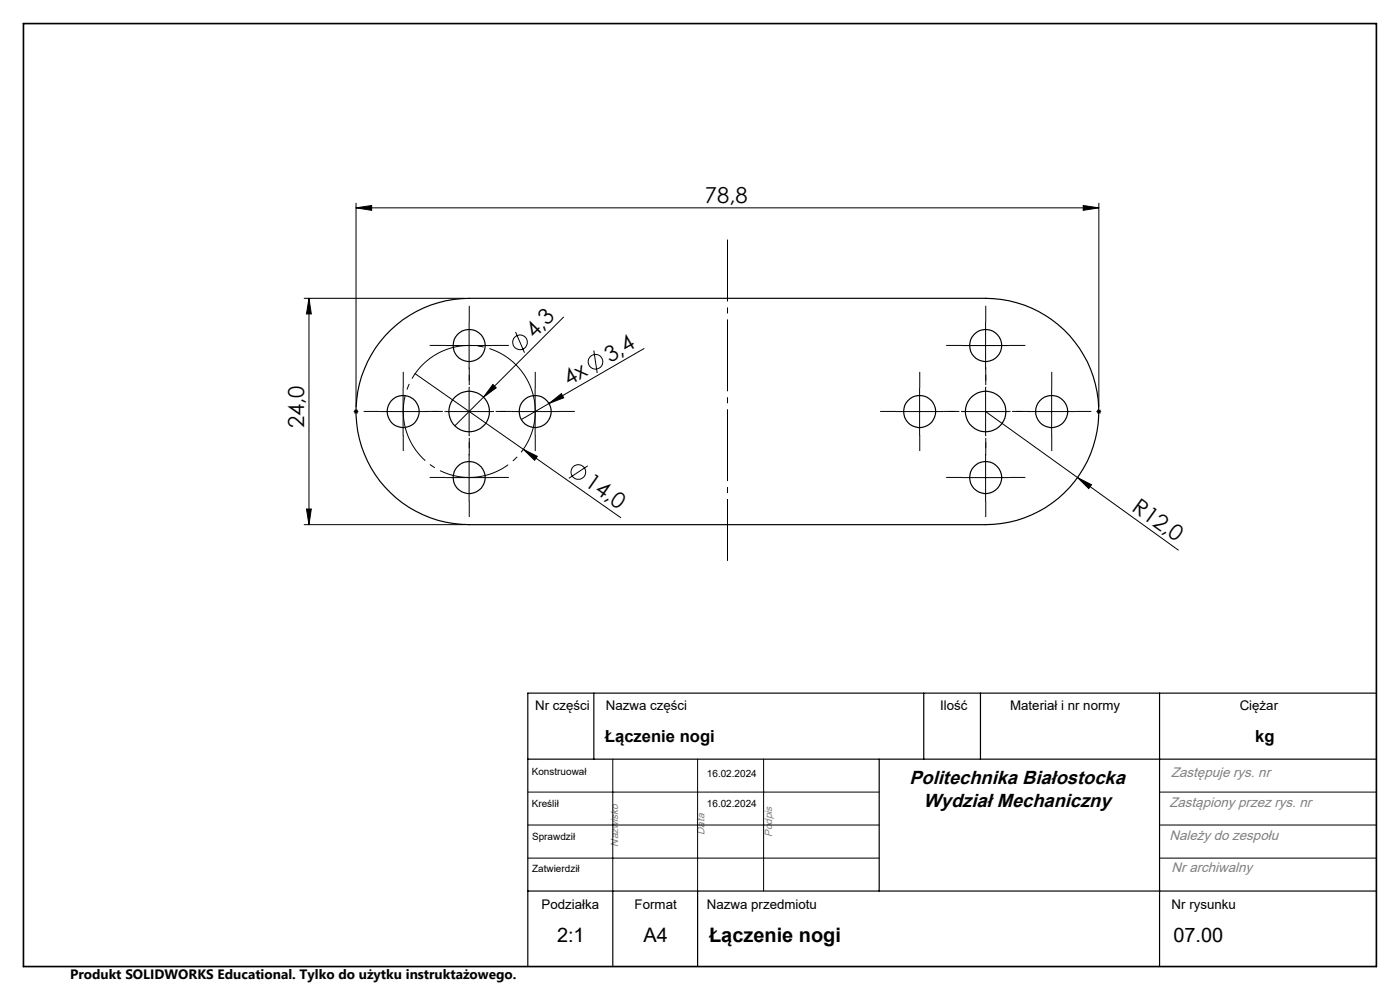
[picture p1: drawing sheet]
<svg xmlns="http://www.w3.org/2000/svg" width="297mm" height="210mm" viewBox="0 0 297 210" stroke-linecap="round" stroke-linejoin="round" font-family="sans-serif">
<g fill="none" stroke="#000" stroke-width=".25">
<path d="M82.9 70a24.1 24.1 0 0 1 16.6-6.7h109.6a24 24 0 0 1 24 24 24 24 0 0 1-24 24h-109.6a24 24 0 0 1-22.2-15 24 24 0 0 1 5.6-26.3zM126 147v14M196 147v14M208 147v14M246 147v58M292 147h-180v58M112 161h180M186.5 161v28M112 189h180M130 189v16M148 189v16"/>
<circle cx="99.5" cy="73.3" r="3.4"/>
<circle cx="209.1" cy="73.3" r="3.4"/>
<circle cx="85.5" cy="87.3" r="3.4"/>
<circle cx="99.5" cy="87.3" r="4.3"/>
<circle cx="113.5" cy="87.3" r="3.4"/>
<circle cx="195.1" cy="87.3" r="3.4"/>
<circle cx="209.1" cy="87.3" r="4.3"/>
<circle cx="223.1" cy="87.3" r="3.4"/>
<circle cx="99.5" cy="101.3" r="3.4"/>
<circle cx="209.1" cy="101.3" r="3.4"/>
</g>
<g fill="none" stroke="#000" stroke-width=".21">
<path d="M75.5 44.1l3.3-.5v1zM75.5 43.1v43.2M75.5 44.1h157.6M229.8 43.6l3.3 .5-3.3 .5zM233.1 43.1v43.2M64.5 63.3h34M65.5 63.3v48M65.5 63.3l.5 3.3h-1zM88.1 79.3l22.9 16M94.5 73.3h10M99.5 68.3v10M109.4 70.4l1.9 4.4"/>
<path d="M119.6 67.3l-23.1 23M126 74.4l.7 4.7M136.6 73.9l-26 15.1M204.1 73.3h10M209.1 68.3v10M75 87.3h1M75.2 87l.7 .7M75.5 86.8v1M75.9 87l-.7 .7M80.5 87.3h10M85.5 82.3v10M94.5 87.3h10"/>
<path d="M99.5 82.3v10M99.5 96.3v10M104.6 81.6l.7 .7-2.7 1.9zM108.5 87.3h10M111 95.3l3 1.5-.6 .8zM111 95.3l20.7 14.5M113.5 82.3v10M116.5 85.6l2.6-2.1 .5 .9zM124.7 98.8l-4 2.7M190.1 87.3h10M195.1 82.3v10M204.1 87.3h10"/>
<path d="M209.1 87.3l40.9 29.4M209.1 82.3v10M209.1 96.3v10M218.1 87.3h10M223.1 82.3v10M232.6 87.3h1M232.8 87l.7 .7M233.1 86.8v1M233.5 87l-.7 .7M64.5 111.3h34M65 108h1l-.5 3.3zM94.5 101.3h10"/>
<path d="M204.1 101.3h10M228.6 101.3l3 1.5-.6 .8zM112 168h74.5M112 175h74.5M130 161v28M148 161v28M162 161v28M246 168h46M246 175h46M112 182h74.5M246 182h46"/>
<circle cx="110.3" cy="72.6" r="1.56"/>
<circle cx="126.3" cy="76.7" r="1.55"/>
<circle cx="122.7" cy="100.1" r="1.55"/>
</g>
<path d="M112.9 83.2a14 14 0 0 0-23.3-5.7 14 14 0 0 0 6.1 23.2 14 14 0 0 0 17.5-16.5l-.3-1" fill="none" stroke="#000" stroke-width=".21" stroke-dasharray="15.2 1.3 1.3 1.3" stroke-dashoffset="1.7" stroke-linecap="butt"/>
<path d="M94.5 87.3h-4.3M99.5 82.3v-4.3M99.5 92.3v4.3M104.5 87.3h4.3M204.1 87.3h-4.3M209.1 82.3v-4.3M209.1 92.3v4.3M214.1 87.3h4.3" fill="none" stroke="#000" stroke-width=".21" stroke-dasharray="15.2 1.3 1.3 1.3" stroke-dashoffset="15" stroke-linecap="butt"/>
<g fill="none" stroke="#000" stroke-width=".21" stroke-dasharray="15.2 1.3 1.3 1.3" stroke-linecap="butt">
<path d="M94.5 73.3h-3.4M99.5 68.3v-3.4M99.5 78.3v3.4M104.5 73.3h3.4M204.1 73.3h-3.4M209.1 68.3v-3.4M209.1 78.3v3.4M214.1 73.3h3.4M80.5 87.3h-3.4M85.5 82.3v-3.4M85.5 92.3v3.4M90.5 87.3h3.4"/>
<path d="M99.5 96.3v-3.4M108.6 87.3h-3.4M113.6 82.3v-3.4M113.6 92.3v3.4M118.6 87.3h3.4M190.1 87.3h-3.4M195.1 82.3v-3.4M195.1 92.3v3.4M200.1 87.3h3.4M209.1 96.3v-3.4M218.1 87.3h-3.4M223.1 82.3v-3.4"/>
<path d="M223.1 92.3v3.4M228.1 87.3h3.4M94.5 101.3h-3.4M99.5 106.3v3.4M104.5 101.3h3.4M204.1 101.3h-3.4M209.1 106.3v3.4M214.1 101.3h3.4"/>
</g>
<path d="M154.3 119v-68.2" fill="none" stroke="#000" stroke-width=".21" stroke-dasharray="15.2 1.3 1.3 1.3" stroke-dashoffset="2.1" stroke-linecap="butt"/>
<path d="M5 5h287v200h-287z" fill="none" stroke="#000" stroke-width=".35"/>
<g fill="#000">
<path d="M104.6 81.6l.7 .7-2.7 1.9zM111 95.3l3 1.5-.6 .8zM116.5 85.6l2.6-2.1 .5 .9zM228.6 101.3l3 1.5-.6 .8z"/>
<path d="M75.5 44.1l3.3-.5v1zM229.8 43.6l3.3 .5-3.3 .5z"/>
<path d="M65.5 63.3l.5 3.3h-1zM65 108h1l-.5 3.3z"/>
</g>
<g font-size="4.7">
<text x="149.6" y="43.1">78,8</text>
<text x="113.4" y="72" transform="rotate(-45 113.4 72)">4,3</text>
<text x="129.4" y="76.9" transform="rotate(-30 129.4 76.9)">3,4</text>
<text x="120.7" y="82" transform="rotate(-30 120.7 82)">4x</text>
<text x="64.5" y="90.8" transform="rotate(-90 64.5 90.8)">24,0</text>
<text x="123.8" y="103" transform="rotate(35 123.8 103)">14,0</text>
<text x="239.9" y="108.2" transform="rotate(36 239.9 108.2)">R12,0</text>
</g>
<g font-size="4.2">
<text x="118.2" y="199.8">2:1</text>
<text x="136.5" y="199.8">A4</text>
<text x="150.4" y="199.8">Łączenie nogi</text>
<text x="248.9" y="199.8">07.00</text>
</g>
<g font-size="4">
<text x="192.9" y="166.2">Politechnika Białostocka</text>
<text x="195.9" y="171.1">Wydział Mechaniczny</text>
</g>
<g font-size="3.5">
<text x="128.3" y="157.5">Łączenie nogi</text>
<text x="266.3" y="157.4">kg</text>
</g>
<g font-size="2.9" fill="#808080">
<text x="248.4" y="164.9">Zastępuje rys. nr</text>
<text x="248.1" y="171.2">Zastąpiony przez rys. nr</text>
<text x="248.1" y="178.1">Należy do zespołu</text>
<text x="248.6" y="185">Nr archiwalny</text>
</g>
<text font-size="2.9" x="14.9" y="207.6">Produkt SOLIDWORKS Educational. Tylko do użytku instruktażowego.</text>
<g font-size="2.8">
<text x="113.5" y="150.6">Nr części</text>
<text x="128.5" y="150.6">Nazwa części</text>
<text x="199.4" y="150.6">Ilość</text>
<text x="214.3" y="150.6">Materiał i nr normy</text>
<text x="263" y="150.6">Ciężar</text>
<text x="114.9" y="192.9">Podziałka</text>
<text x="134.6" y="192.9">Format</text>
<text x="150" y="192.9">Nazwa przedmiotu</text>
<text x="248.6" y="192.9">Nr rysunku</text>
</g>
<g font-size="2.2" fill="#808080">
<text x="131.1" y="179.6" transform="rotate(-90 131.1 179.6)">Nazwisko</text>
<text x="149.4" y="177.1" transform="rotate(-90 149.4 177.1)">Data</text>
<text x="163.8" y="177.6" transform="rotate(-90 163.8 177.6)">Podpis</text>
</g>
<g font-size="2.1">
<text x="112.8" y="164.3">Konstruował</text>
<text x="150" y="164.9">16.02.2024</text>
<text x="112.8" y="171.2">Kreślił</text>
<text x="150" y="171.2">16.02.2024</text>
<text x="112.9" y="178.1">Sprawdził</text>
<text x="112.9" y="185">Zatwierdził</text>
</g>
</svg>
